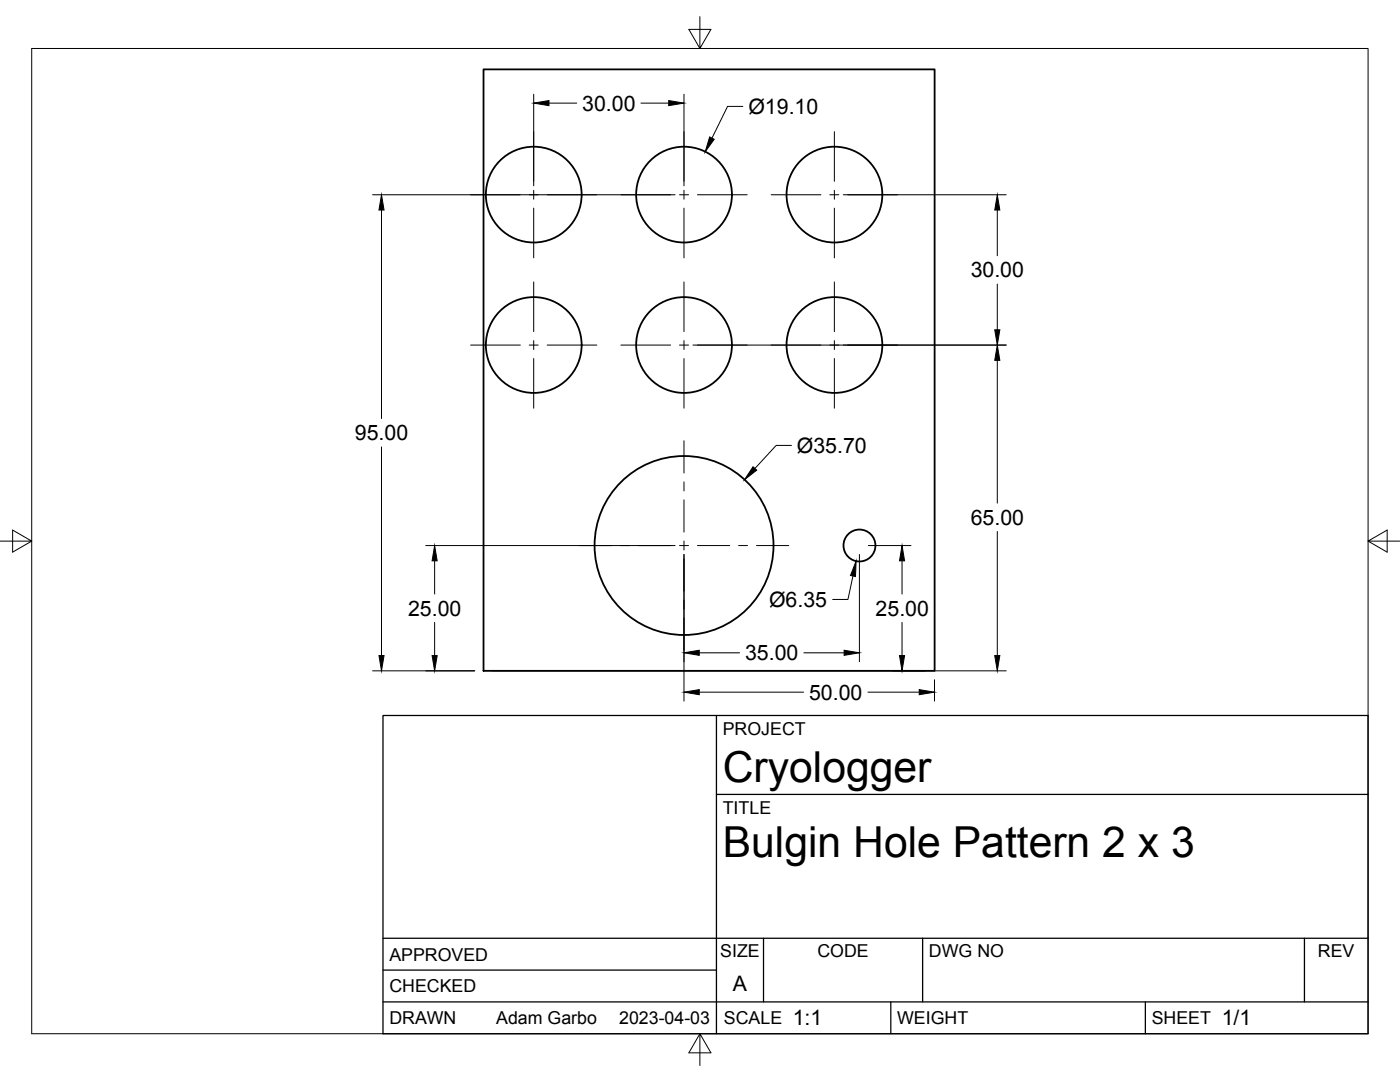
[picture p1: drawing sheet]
<svg xmlns="http://www.w3.org/2000/svg" width="279mm" height="216mm" viewBox="0 0 279 216" stroke-linecap="round" stroke-linejoin="round" font-family="sans-serif">
<!-- layer: Visible -->
<g fill="none" stroke="#000" stroke-width=".36">
<path d="M96.5 13.8h90v120.1h-90z"/>
<circle cx="106.5" cy="38.8" r="9.6"/>
<circle cx="136.5" cy="38.8" r="9.6"/>
<circle cx="166.5" cy="38.8" r="9.6"/>
<circle cx="106.5" cy="68.8" r="9.6"/>
<circle cx="136.5" cy="68.8" r="9.6"/>
<circle cx="166.5" cy="68.8" r="9.6"/>
<circle cx="136.5" cy="108.8" r="17.9"/>
<circle cx="171.5" cy="108.8" r="3.2"/>
</g>
<!-- layer: Border -->
<path d="M6.3 9.7h266.7v196.6h-266.7zM139.7 3.3v6.4l2.2-3.8h-4.4l2.2 3.8M0 108h6.3l-3.8-2.2v4.4l3.8-2.2M273 108l3.8 2.2v-4.4l-3.8 2.2h6.4M139.7 206.3l-2.2 3.8h4.4l-2.2-3.8v6.3" fill="none" stroke="#000" stroke-width=".2"/>
<!-- layer: Titleblock -->
<path d="M76.4 142.8h196.6v63.5h-196.6zM143 158.5h130M143 142.8v63.5M76.4 199.9h196.6M76.4 193.6h66.6M76.4 187.2h196.6M152.4 187.2v12.7M177.8 199.9v6.4M184.1 187.2v12.7M228.6 199.9v6.4M260.3 187.2v12.7" fill="none" stroke="#000" stroke-width=".25"/>
<!-- layer: FD_Dimensions -->
<g fill="none" stroke="#000" stroke-width=".2">
<path d="M106.5 18.8v18.3M136.5 18.8v18.3M74.4 38.9h60.3M109.6 20.6h5.5M127.9 20.6h5.6M148.3 21.2h-3.1l-3.1 6.4M168.3 38.9h32.5M76.1 41.9v41.6M199 41.9v9.1M199 56.7v9.1M138.3 68.9h62.5M199 71.9v28.5"/>
<path d="M76.1 89.2v41.6M157.9 88.9h-3l-4.2 4.6M85 108.9h49.7M86.7 111.9v6.6M136.5 110.6v29.3M170.2 114.9l-1 4.7h-3M171.5 110.6v21.4M173.3 108.9h8.5M180 111.9v6.6M199 106v24.8M74.4 133.9h20.3M86.7 124.2v6.6"/>
<path d="M98.3 133.9h102.5M139.6 138.1h20.8M139.6 130.3h8M160.4 130.3h8.1M173.2 138.1h10.3M180 124.2v6.6M186.5 135.6v4.3"/>
</g>
<g fill="#000" stroke="#000" stroke-width=".2">
<path d="M106.5 20.6l3.1-.5v1zM133.5 20.1l3 .5-3 .5zM141.6 27.3l.9 .5-1.8 2.5zM76.1 38.9l.5 3h-1zM199 38.9l.5 3h-1zM199 68.9l.5 3h-1zM198.5 65.8h1l-.5 3.1zM150.3 93.1l.7 .7-2.4 1.9zM86.7 108.9l.5 3h-1zM170.9 112l-.2 3-1-.2zM180 108.9l.5 3h-1zM75.6 130.8h1l-.5 3.1z"/>
<path d="M86.2 130.8h1l-.5 3.1zM136.5 138.1l3.1-.5v1zM136.5 130.3l3.1-.5v1zM168.5 129.8l3 .5-3 .5zM179.5 130.8h1l-.5 3.1zM183.5 137.6l3 .5-3 .5zM198.5 130.8h1l-.5 3.1z"/>
</g>
<!-- layer: Smart Centers -->
<g fill="none" stroke="#000" stroke-width=".2">
<path d="M93.9 38.9h9.9M105.6 38.9h1.8M106.5 26.3v9.9M106.5 38v1.8M109.2 38.9h9.9M123.9 38.9h9.9M135.6 38.9h1.8M136.5 26.3v9.9M136.5 38v1.8M139.2 38.9h9.9M153.9 38.9h9.9M165.6 38.9h1.8"/>
<path d="M166.5 26.3v9.9M166.5 38v1.8M169.2 38.9h9.9M106.5 41.5v10M106.5 56.3v9.9M136.5 41.5v10M136.5 56.3v9.9M166.5 41.5v10M166.5 56.3v9.9M93.9 68.9h9.9M105.6 68.9h1.8M106.5 68v1.7"/>
<path d="M106.5 71.5v9.9M109.2 68.9h9.9M123.9 68.9h9.9M135.6 68.9h1.8M136.5 68v1.7M136.5 71.5v9.9M139.2 68.9h9.9M153.9 68.9h9.9M165.6 68.9h1.8M166.5 68v1.7M166.5 71.5v9.9M169.2 68.9h9.9"/>
<path d="M136.5 87.9v6.5M136.5 96.2v1.8M136.5 99.7v6.5M115.6 108.9h6.4M123.8 108.9h1.8M127.4 108.9h6.4M135.6 108.9h1.8M136.5 108v1.7M136.5 111.5v6.5M136.5 119.7v1.8M139.2 108.9h6.4M147.4 108.9h1.8"/>
<path d="M151 108.9h6.4M136.5 123.3v6.5"/>
</g>
<g font-size="8.5">
<text x="144.3" y="156">Cryologger</text>
<text x="144.3" y="171">Bulgin Hole Pattern 2 x 3</text>
</g>
<g font-size="4.3">
<text x="116.2" y="22.1">30.00</text>
<text x="149.4" y="22.7">Ø19.10</text>
<text x="193.7" y="55.4">30.00</text>
<text x="70.8" y="87.8">95.00</text>
<text x="159" y="90.3">Ø35.70</text>
<text x="193.7" y="104.7">65.00</text>
<text x="81.4" y="122.9">25.00</text>
<text x="153.5" y="121.1">Ø6.35</text>
<text x="174.8" y="122.9">25.00</text>
<text x="148.7" y="131.8">35.00</text>
<text x="161.5" y="139.6">50.00</text>
<text x="146.3" y="197.7">A</text>
<text x="158.2" y="204.6">1:1</text>
<text x="243.8" y="204.6">1/1</text>
</g>
<g font-size="3.5">
<text x="144.3" y="146.6">PROJECT</text>
<text x="144.3" y="162.3">TITLE</text>
<text x="77.7" y="191.7">APPROVED</text>
<text x="143.7" y="191">SIZE</text>
<text x="163.1" y="191">CODE</text>
<text x="185.4" y="191">DWG NO</text>
<text x="263" y="191">REV</text>
<text x="77.7" y="198">CHECKED</text>
<text x="77.7" y="204.4">DRAWN</text>
<text x="99" y="204.4">Adam Garbo</text>
<text x="123.6" y="204.4">2023-04-03</text>
<text x="144.5" y="204.4">SCALE</text>
<text x="179" y="204.4">WEIGHT</text>
<text x="229.8" y="204.4">SHEET</text>
</g>
</svg>
